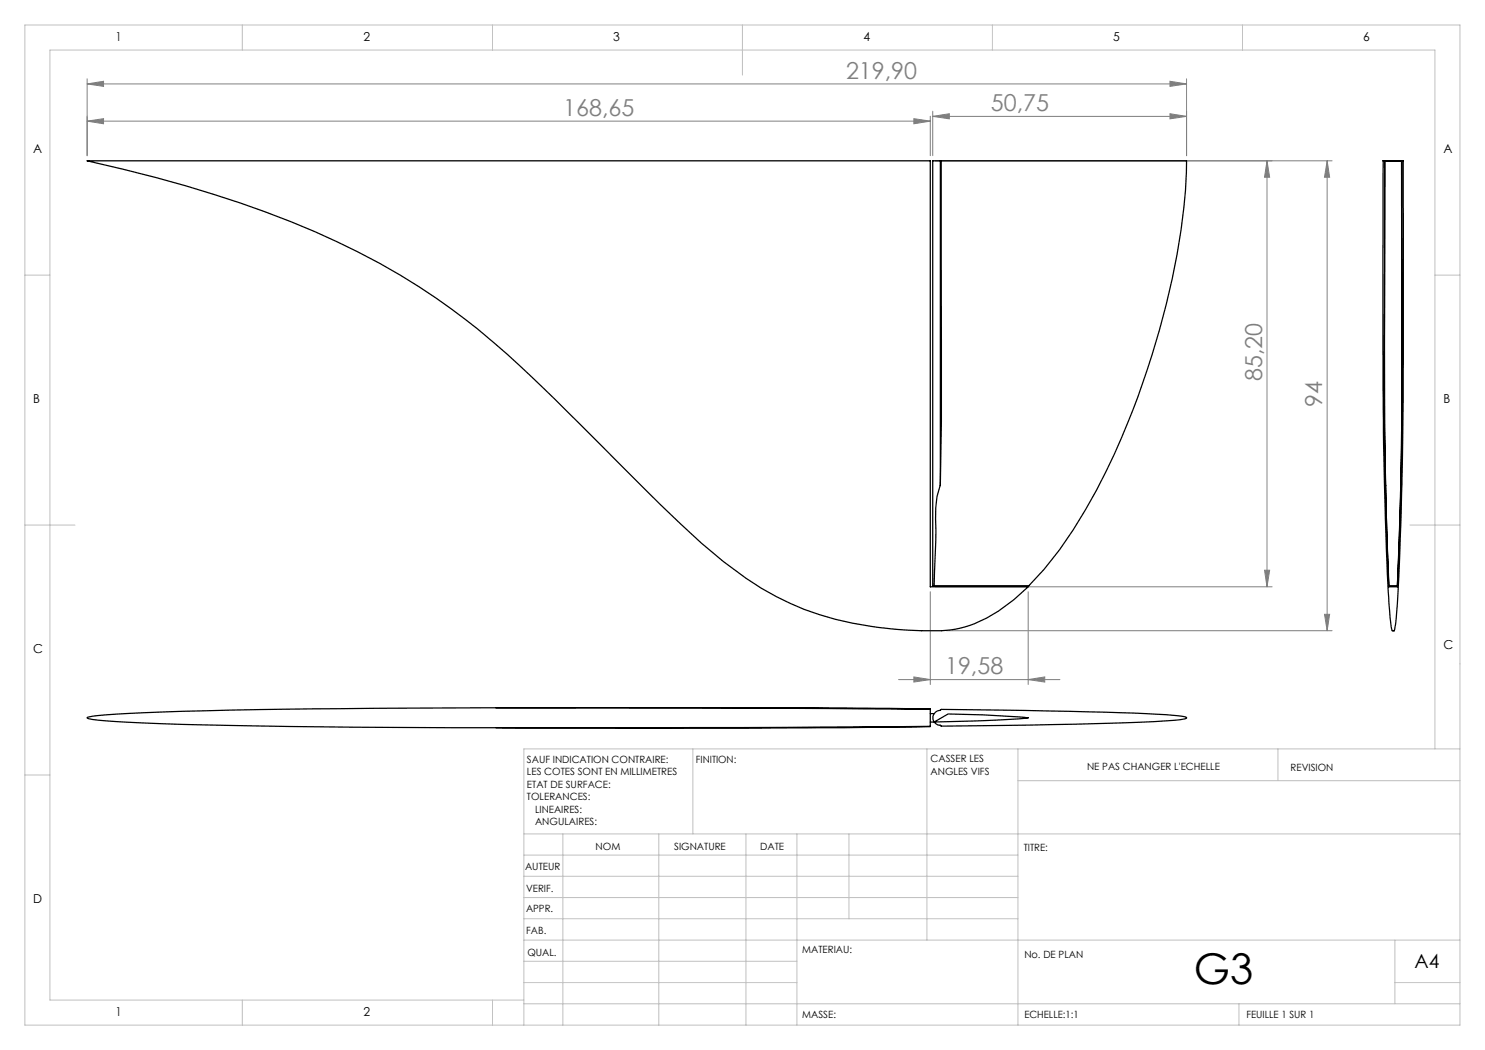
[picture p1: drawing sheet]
<svg xmlns="http://www.w3.org/2000/svg" width="297mm" height="210mm" viewBox="0 0 297 210" stroke-linecap="round" stroke-linejoin="round" font-family="sans-serif">
<g fill="none" stroke="#808080" stroke-width=".2">
<path d="M17.4 16.8l3.3-.5v1zM17.4 15.8v15.3M17.4 16.8h219.9M234 16.3l3.3 .5-3.3 .5zM237.3 15.8v15.3M17.4 24.2l3.3-.5v1.1zM17.4 24.2h168.7M182.8 23.7l3.3 .5-3.3 .6zM186.1 23.2v7.9M186.5 23.3l3.4-.6v1.1zM186.5 22.3v8.8M186.5 23.3h50.8"/>
<path d="M187.1 32.2h79.3M234 22.7l3.3 .6-3.3 .5zM253.4 32.2l.5 3.2h-1zM253.4 32.2v85.2M265.4 32.2v93.9M265.4 32.2l.5 3.2h-1zM186.1 118.3v18.6M187.1 117.4h67.3M205.6 118.3v18.6M252.9 114h1l-.5 3.4zM179.7 135.9h32.3M182.8 135.4l3.3 .5-3.3 .5z"/>
<path d="M189.3 126.1h77.1M205.6 135.9l3.4-.5v1zM264.9 122.9h1l-.5 3.2z"/>
</g>
<g fill="none" stroke="#c0c0c0" stroke-width=".2">
<path d="M5 5h287v200h-287zM48.5 5v5M98.5 5v5M148.5 5v10M198.5 5v5M248.5 5v5M5 55h5M287 55h5M5 105h10M282 105h10M5 155h5M138.6 149.8v17"/>
<path d="M185.4 149.8v38.2M203.6 149.8v55.2M203.6 156.1h88.4M255.6 149.8v6.3M287 149.8v-139.8h-277v190h94.8M292 149.8h-187.2v55.2M104.8 166.8h187.2M104.8 179.5h98.8M104.8 175.3h98.8M104.8 171h98.8M112.6 166.8v38.2M131.8 166.8v38.2"/>
<path d="M149.2 166.8v38.2M159.4 166.8v38.2M169.8 166.8v17M104.8 183.8h98.8M104.8 196.5h54.6M104.8 192.3h54.6M104.8 188h187.2M279 196.5h13M279 188v12.8M48.5 200v5M98.5 200v5M104.8 200.8h187.2"/>
<path d="M247.8 200.8v4.2"/>
</g>
<g fill="#808080">
<path d="M186.5 23.3l3.4-.6v1.1zM234 22.7l3.3 .6-3.3 .5zM17.4 24.2l3.3-.5v1.1zM182.8 23.7l3.3 .5-3.3 .6z"/>
<path d="M182.8 135.4l3.3 .5-3.3 .5zM205.6 135.9l3.4-.5v1z"/>
<path d="M234 16.3l3.3 .5-3.3 .5zM17.4 16.8l3.3-.5v1z"/>
<path d="M252.9 114h1l-.5 3.4zM253.4 32.2l.5 3.2h-1z"/>
<path d="M265.4 32.2l.5 3.2h-1zM264.9 122.9h1l-.5 3.2z"/>
</g>
<g fill="none" stroke="#000" stroke-width=".25">
<path d="M17.4 32.2h168.7v85.2h19.5a28.9 28.9 0 0 1-13.5 8.2 28.7 28.7 0 0 1-7.6 .5 75.7 75.7 0 0 1-23.7-4.2 60.9 60.9 0 0 1-16.2-9.6 254.2 254.2 0 0 1-20.1-19l-3.7-3.7a353.5 353.5 0 0 0-25.3-23.9 143.6 143.6 0 0 0-42.6-23.4 271.6 271.6 0 0 0-35.5-10.1zM188.1 32.2h-1.6v84.9h.3M188.1 32.2v64.9M188.1 32.2h.1M188.2 32.2h49.1a118.8 118.8 0 0 1-4 28.6 160.6 160.6 0 0 1-16.2 41.1 72.3 72.3 0 0 1-11.3 15.2h-19M188.2 32.2v17.7a1323.1 1323.1 0 0 1-.1 47.2M276.9 32.2h-.3h4h-4v45.6l.4 21.7a329.3 329.3 0 0 0 1.2 25.3l.2 1.3h.4M276.9 32.2a2113.8 2113.8 0 0 0 .5 76.6l.4 8.6h1.7l.4-9.3a1017.3 1017.3 0 0 0 .5-50.9l-.1-25M277 32.2l-.1 17.7a1408.4 1408.4 0 0 0 .2 47.2l.7 20h1.7l.6-20a1153.8 1153.8 0 0 0 .3-38.4l-.1-26.5M277 32.2h3.3M280.3 32.2h.3l.1 10.8-.1 37.1-.2 15.8a516.7 516.7 0 0 1-1.3 28.9l-.3 1.3M188.1 97.1h-.1a15.4 15.4 0 0 0-.9 6.7v4.6l-.3 8.7"/>
<path d="M17.4 143.5l.3-.1a153.6 153.6 0 0 1 18.6-1.1l26-.5 34.1-.2h43.1l46.6 .3v3.4l-56.3 .2-59-.1a962.6 962.6 0 0 1-49.6-1.2l-2.7-.3zM99.2 141.6l57.5-.1 20.8 .2 8.6 .2M186.1 145.3l-34.5 .3-52.4-.1M186.1 142.7h.8M186.9 144.4l2.7-1.6a170.2 170.2 0 0 1 16 .7l-1.9 .3-4.6 .2-13 .4M187.1 142.4l1.1-.5 25.7 .4a240.5 240.5 0 0 1 22.9 1l.5 .2v.1l-.3 .2a121.7 121.7 0 0 1-14.3 .8l-22.1 .5-12.4 .1-.1-.1a1.49 1.49 0 0 1-1.5-1 1.49 1.49 0 0 1 .5-1.7z"/>
</g>
<text font-size="8.5" x="238.8" y="196.7">G3</text>
<g font-size="4.7" fill="#808080">
<text x="169.2" y="15.7">219,90</text>
<text x="112.6" y="23.2">168,65</text>
<text x="198.2" y="22.2">50,75</text>
<text x="252.4" y="76.3" transform="rotate(-90 252.4 76.3)">85,20</text>
<text x="264.4" y="81.4" transform="rotate(-90 264.4 81.4)">94</text>
<text x="189" y="134.9">19,58</text>
</g>
<text font-size="3.9" x="282.9" y="193.6">A4</text>
<g font-size="2.5">
<text x="23.1" y="8.2">1</text>
<text x="72.7" y="8.2">2</text>
<text x="122.7" y="8.2">3</text>
<text x="172.7" y="8.2">4</text>
<text x="222.7" y="8.2">5</text>
<text x="272.7" y="8.2">6</text>
<text x="6.7" y="30.7">A</text>
<text x="288.7" y="30.7">A</text>
<text x="6.7" y="80.7">B</text>
<text x="288.7" y="80.7">B</text>
<text x="6.7" y="130.7">C</text>
<text x="288.7" y="129.7">C</text>
<text x="6.7" y="180.7">D</text>
<text x="23.1" y="203.2">1</text>
<text x="72.7" y="203.2">2</text>
</g>
<g font-size="2">
<text x="105.4" y="152.6">SAUF INDICATION CONTRAIRE:</text>
<text x="105.4" y="155.1">LES COTES SONT EN MILLIMETRES</text>
<text x="139.2" y="152.6">FINITION:</text>
<text x="186.1" y="152.5">CASSER LES</text>
<text x="186.1" y="155">ANGLES VIFS</text>
<text x="217.4" y="154">NE PAS CHANGER L'ECHELLE</text>
<text x="258.1" y="154.2">REVISION</text>
<text x="105.4" y="157.6">ETAT DE SURFACE:</text>
<text x="105.4" y="160.1">TOLERANCES:</text>
<text x="107" y="162.6">LINEAIRES:</text>
<text x="107" y="165.1">ANGULAIRES:</text>
<text x="119.1" y="170">NOM</text>
<text x="134.8" y="169.9">SIGNATURE</text>
<text x="152" y="169.9">DATE</text>
<text x="204.8" y="170.2">TITRE:</text>
<text x="105" y="174.1">AUTEUR</text>
<text x="105.2" y="178.3">VERIF.</text>
<text x="105.2" y="182.4">APPR.</text>
<text x="105.3" y="186.8">FAB.</text>
<text x="105.5" y="191.1">QUAL.</text>
<text x="160.5" y="190.5">MATERIAU:</text>
<text x="204.9" y="191.6">No. DE PLAN</text>
<text x="160.4" y="203.5">MASSE:</text>
<text x="204.9" y="203.6">ECHELLE:1:1</text>
<text x="249.3" y="203.6">FEUILLE 1 SUR 1</text>
</g>
</svg>
